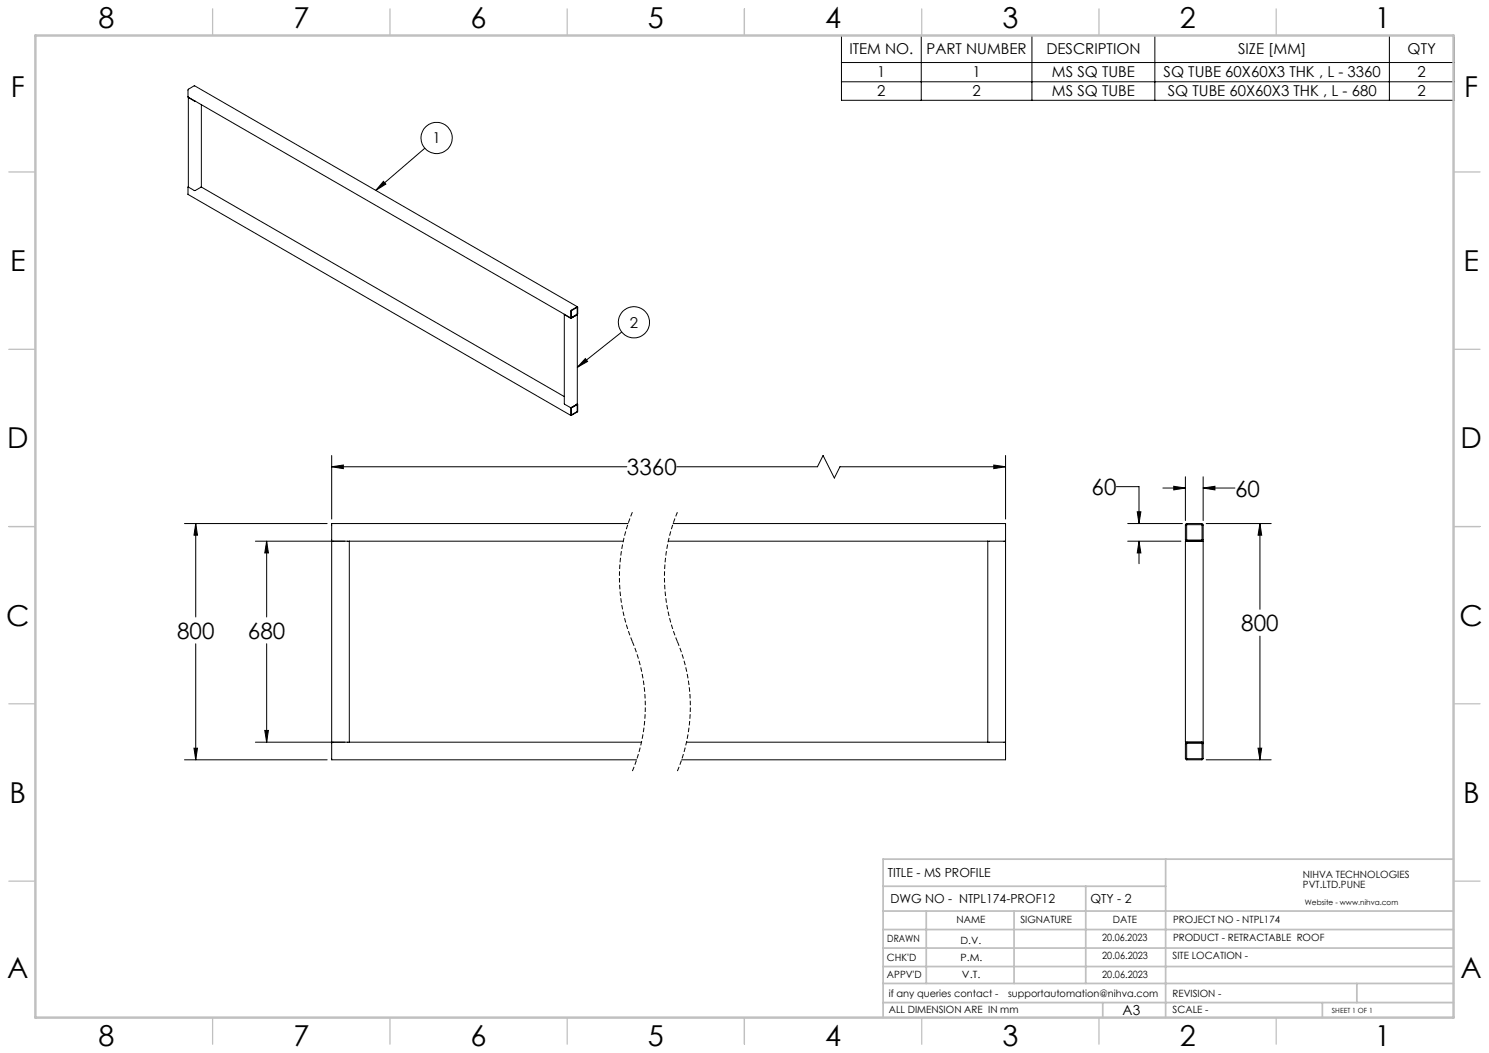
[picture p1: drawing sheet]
<svg xmlns="http://www.w3.org/2000/svg" width="420mm" height="297mm" viewBox="0 0 420 297" stroke-linecap="round" stroke-linejoin="round" font-family="sans-serif">
<g fill="none" stroke="#000" stroke-width=".28">
<path d="M237.3 10h172.8v18.3h-172.8zM237.3 17.6h172.8M259.9 10v18.3M291.1 10v18.3M325.8 10v18.3M391.9 10v18.3M55 28.5l-1.9-1.1v25.3M56.8 29.5v23.2l-1.8 1.1-1.9-1.1M237.3 23.1h172.8M53.1 52.7v2.2l107.9 62.3M56.8 52.7l102.4 59.2M108.2 51.1l.6 .8-2.8 1.8z"/>
<path d="M119.8 41.8l-13.8 11.9M159.2 88.7v25.2l1.7 1.1 .3-.1M159.2 88.6l1.7 1.1h.3M161.1 87.5l1.7-1 .1 .1v2.1l-1.7 1h-.2zM161.1 87.6l1.7-.9v1.9l-1.6 1zM162.8 88.7v25.3M162.9 86.5l-108-62.3-1.8 1.1v2.1l107.9 62.3M175.4 93.7l-12.6 9.9M161.1 115.1l1.7-.9v1.9l-1.7 .9zM162.8 114l.1 .1v2.1l-1.9 1v-2.1l.2-.2M162.8 114l-1.6 .9M162.8 114h.1"/>
<path d="M165.1 101.1l.6 .8-2.9 1.7zM93.6 131.7l3.2-.5v1zM93.6 128.5v17.9M93.6 131.7h83.2M190.9 131.7h39.7l1.6-3.2 3.1 6.3 1.6-3.1h46.7M280.3 131.2l3.3 .5-3.3 .5zM283.6 128.5v17.9M314.9 137.3h6.4v10.4M328 137.7h6.4M331.1 137.2l3.3 .5-3.3 .5zM334.4 134.5v12.3M339.4 137.7l3.3-.5v1z"/>
<path d="M339.4 134.5v12.3M339.4 137.7h8.9M52 147.7h40.3M55.2 147.7l.5 3.3h-1zM55.2 147.7v26.3M75.2 152.6l.5 3.4h-1zM75.2 152.6v21.4M93.6 152.6h.3M93.6 152.6v56.7M98.5 152.6h-26.5M98.5 152.6h77.3M98.5 152.6v56.7"/>
<path d="M177.2 147.7h-83.6v4.9M188.5 152.6h90.1M189.9 147.7h93.7v4.9M278.6 152.6h5M278.6 152.6v56.7M283.6 152.6v56.7M318.1 152.6h15M318.1 147.7h15.4M320.8 144.4h1l-.5 3.3zM321.3 152.6l.5 3.4h-1zM321.3 152.6v6.4M334.7 148h4.3l.1 4.3h-4.3z"/>
<path d="M334.8 152.6l-.4-.3v-4.5l.3-.1h4.4l.3 .3v4.3l-.5 .3M334.8 152.6h-.4v56.7h.4M334.8 152.6h4.1M338.9 152.6h.5v56.7h-.5M340.2 147.7h18.4M355.4 147.7l.5 3.3h-1zM355.4 147.7v24.2M355.4 179.4v34.9M55.2 181.6v32.7M75.2 181.6v27.7M52 214.3h40.3M54.7 211h1l-.5 3.3z"/>
<path d="M72 209.3h26.5M74.7 206h1l-.5 3.3zM93.6 209.3v5h86M93.6 209.3h.3M98.5 209.3h82.4M193.6 209.3h85M278.6 209.3h5M283.6 209.3v5h-91.3M334.7 209.7h4.3l.1 4.3h-4.3zM334.8 209.3l-.4 .5v4.3l.2 .2h4.5l.3-.3v-4.3l-.5-.4M334.8 209.3h4.1M340.2 214.3h18.4"/>
<path d="M354.9 211h1l-.5 3.3z"/>
<circle cx="123.2" cy="38.9" r="4.4"/>
<circle cx="178.8" cy="90.9" r="4.4"/>
</g>
<path d="M178.4 144.5a47.5 47.5 0 0 0 0 36.5M191.1 144.5a47.5 47.5 0 0 0 0 36.5M178.4 181a47.5 47.5 0 0 1 0 36.5M191.1 181a47.5 47.5 0 0 1 0 36.5" fill="none" stroke="#000" stroke-width=".28" stroke-dasharray="1.3 .6" stroke-linecap="butt"/>
<g fill="none" stroke="#c0c0c0" stroke-width=".35">
<path d="M60 2.5v7.5M110 2.5v7.5M160 2.5v7.5M210 2.5v7.5M260 2.5v7.5M310 2.5v7.5M360 2.5v7.5M2.5 48.5h7.5M410 48.5h7.5M2.5 98.5h7.5M410 98.5h7.5M2.5 148.5h7.5"/>
<path d="M410 148.5h7.5M2.5 198.5h7.5M410 198.5h7.5M2.5 248.5h7.5M410 248.5h7.5M60 287v7.5M110 287v7.5M160 287v7.5M210 287v7.5M260 287v7.5M310 287v7.5M360 287v7.5"/>
</g>
<g fill="none" stroke="#c0c0c0" stroke-width=".5">
<path d="M249.1 257h160.9M249.1 250h79.7M261.3 257v20.4M286 257v20.4M306.2 250v27.4M328.8 242.3v44.7M410 242.3h-160.9v44.7M249.1 272.6h160.9M249.1 267.4h160.9M249.1 262.2h160.9M249.1 277.4h160.9M382.7 277.4v5.4"/>
<path d="M249.1 282.8h160.9M311 282.8v4.2M373 282.8v4.2"/>
</g>
<path d="M10 10h400v277h-400z" fill="none" stroke="#c0c0c0" stroke-width=".7"/>
<g fill="#000">
<path d="M108.2 51.1l.6 .8-2.8 1.8zM165.1 101.1l.6 .8-2.9 1.7z"/>
<path d="M280.3 131.2l3.3 .5-3.3 .5zM93.6 131.7l3.2-.5v1zM75.2 152.6l.5 3.4h-1zM74.7 206h1l-.5 3.3zM55.2 147.7l.5 3.3h-1zM54.7 211h1l-.5 3.3zM354.9 211h1l-.5 3.3zM355.4 147.7l.5 3.3h-1zM320.8 144.4h1l-.5 3.3zM321.3 152.6l.5 3.4h-1zM339.4 137.7l3.3-.5v1zM331.1 137.2l3.3 .5-3.3 .5z"/>
</g>
<g font-size="8.1">
<text x="27.8" y="8">8</text>
<text x="82.8" y="8">7</text>
<text x="132.8" y="8">6</text>
<text x="182.8" y="8">5</text>
<text x="232.8" y="8">4</text>
<text x="282.8" y="8">3</text>
<text x="332.8" y="8">2</text>
<text x="387.8" y="8">1</text>
<text x="3" y="27.2">F</text>
<text x="413" y="27.2">F</text>
<text x="2.8" y="76.5">E</text>
<text x="412.8" y="76.5">E</text>
<text x="2" y="126.5">D</text>
<text x="412" y="126.5">D</text>
<text x="1.7" y="176.5">C</text>
<text x="411.7" y="176.5">C</text>
<text x="2.7" y="226.5">B</text>
<text x="412.7" y="226.5">B</text>
<text x="2" y="275.7">A</text>
<text x="412" y="275.7">A</text>
<text x="27.8" y="295">8</text>
<text x="82.8" y="295">7</text>
<text x="132.8" y="295">6</text>
<text x="182.8" y="295">5</text>
<text x="232.8" y="295">4</text>
<text x="282.8" y="295">3</text>
<text x="332.8" y="295">2</text>
<text x="387.8" y="295">1</text>
</g>
<g font-size="6.3">
<text x="176.8" y="134">3360</text>
<text x="307.9" y="139.6">60</text>
<text x="348.4" y="140">60</text>
<text x="350.1" y="178">800</text>
<text x="49.9" y="180.2">800</text>
<text x="69.9" y="180.2">680</text>
</g>
<g font-size="4.2">
<text x="239.6" y="15.3">ITEM NO.</text>
<text x="261.4" y="15.3">PART NUMBER</text>
<text x="295.1" y="15.3">DESCRIPTION</text>
<text x="349.2" y="15.3">SIZE [MM]</text>
<text x="397" y="15.3">QTY</text>
<text x="247.4" y="21.9">1</text>
<text x="274.3" y="21.9">1</text>
<text x="296.7" y="21.9">MS SQ TUBE</text>
<text x="328.2" y="21.9">SQ TUBE 60X60X3 THK , L - 3360</text>
<text x="399.9" y="21.9">2</text>
<text x="247.4" y="27.2">2</text>
<text x="274.3" y="27.2">2</text>
<text x="296.7" y="27.2">MS SQ TUBE</text>
<text x="329.4" y="27.2">SQ TUBE 60X60X3 THK , L - 680</text>
<text x="399.9" y="27.2">2</text>
<text x="122" y="40.4">1</text>
<text x="177.7" y="92.4">2</text>
</g>
<text font-size="3.9" x="316.7" y="286.4">A3</text>
<g font-size="3.5">
<text x="250.4" y="247.4">TITLE - MS PROFILE</text>
<text x="251.2" y="254.8">DWG NO - NTPL174-PROF12</text>
<text x="307.6" y="254.8">QTY - 2</text>
</g>
<g font-size="2.8">
<text x="367.5" y="247.7">NIHVA TECHNOLOGIES</text>
<text x="367.5" y="250.5">PVT.LTD.PUNE</text>
<text x="269.8" y="260.4">NAME</text>
<text x="287.8" y="260.4">SIGNATURE</text>
<text x="313.9" y="260.5">DATE</text>
<text x="330.9" y="260.5">PROJECT NO - NTPL174</text>
<text x="250.3" y="265.7">DRAWN</text>
<text x="270.9" y="266.1">D.V.</text>
<text x="310.9" y="265.5">20.06.2023</text>
<text x="330.9" y="265.5">PRODUCT - RETRACTABLE ROOF</text>
<text x="250.2" y="271.1">CHK'D</text>
<text x="250.2" y="275.8">APPV'D</text>
<text x="270.9" y="271.1">P.M.</text>
<text x="271.3" y="275.8">V.T.</text>
<text x="310.9" y="270.6">20.06.2023</text>
<text x="310.9" y="275.7">20.06.2023</text>
<text x="330.7" y="270.6">SITE LOCATION -</text>
<text x="250.7" y="281.1">if any queries contact -</text>
<text x="284.3" y="281.1">supportautomation@nihva.com</text>
<text x="330.7" y="281.1">REVISION -</text>
<text x="250.7" y="285.6">ALL DIMENSION ARE IN mm</text>
<text x="330.7" y="285.6">SCALE -</text>
</g>
<text font-size="2.1" x="368.1" y="255.1">Website - www.nihva.com</text>
<text font-size="2" x="375.7" y="285.6">SHEET 1 OF 1</text>
</svg>
